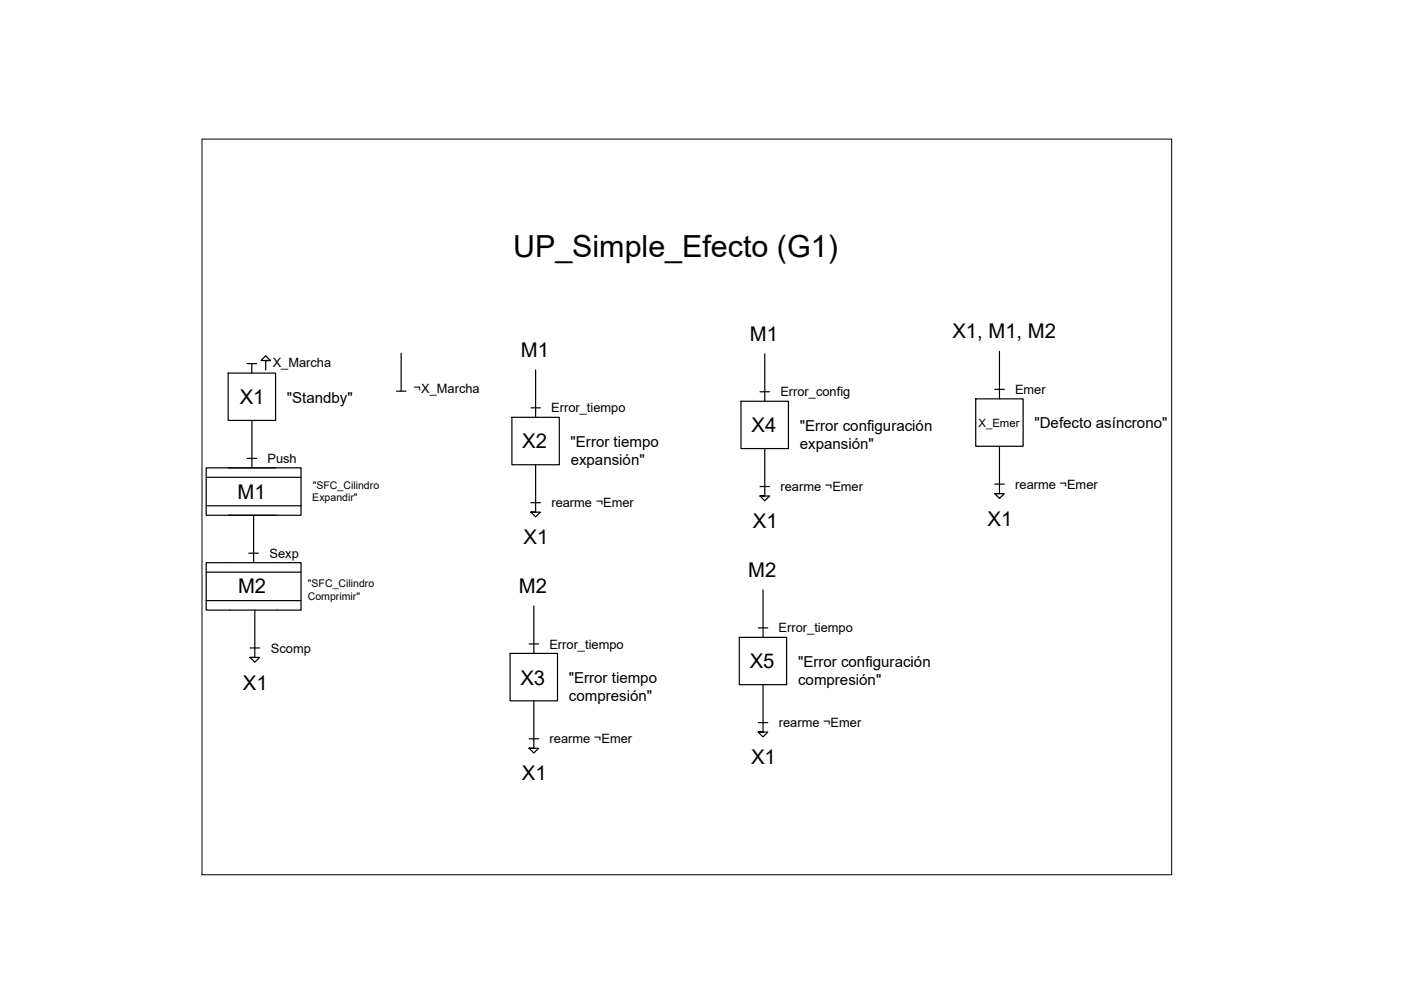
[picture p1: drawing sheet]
<svg xmlns="http://www.w3.org/2000/svg" width="297mm" height="210mm" viewBox="0 0 297 210" stroke-linecap="round" stroke-linejoin="round" font-family="sans-serif">
<!-- layer: 0 -->
<g fill="none" stroke="#000" stroke-width=".25">
<path d="M48.4 79.1h10v10h-10zM52.4 77.1h2M53.4 77.1v2M57.3 76.4l-1-1-1 1h2h-1v2.1M85.1 74.9v8M113.6 78.4v10.1M162.1 75v10.1M211.9 74.5v10.1M48.4 99.2h10M52.4 97.2h2M53.4 89.1v10.1M84.1 82.9h2"/>
<path d="M108.5 88.5h10.1v10h-10.1zM112.6 86.5h2M113.6 98.5v10.1h-1h2l-1 1-1-1M157.1 85.1h10.1v10h-10.1zM161.1 83.1h2.1M162.1 95.1v10.1h-1h2.1l-1.1 1-1-1M206.9 84.6h10v10h-10zM210.9 82.6h2M211.9 94.6v10.1h-1h2l-1 1-1-1M43.7 119.3h20.1v10.1h-20.1zM43.7 101.2h20.1M43.7 107.2h20.1"/>
<path d="M48.4 109.2h15.4v-10h-20.1v10h5M52.8 117.3h2M53.8 109.2v10.1M112.6 106.6h2M161.1 103.2h2.1M210.9 102.6h2M43.7 121.3h20.1M43.7 127.3h20.1M53 137.4h2M54 129.4v10h-1h2l-1 1-1-1M108.1 138.5h10.1v10.1h-10.1zM112.2 136.5h2"/>
<path d="M113.2 128.5v10M156.7 135.1h10.1v10.1h-10.1zM160.8 133.1h2M161.8 125.1v10M112.2 156.6h2M113.2 148.6v10.1h-1h2l-1 .9-1-.9M160.8 153.2h2M161.8 145.2v10h-1h2l-1 1-1-1"/>
</g>
<path d="M42.8 29.5h205.6v156h-205.6z" fill="none" stroke="#000" stroke-width=".21"/>
<text font-size="6.5" x="108.8" y="54.4">UP_Simple_Efecto (G1)</text>
<g font-size="4.3">
<text x="201.9" y="71.7">X1, M1, M2</text>
<text x="110.4" y="75.6">M1</text>
<text x="159" y="72.2">M1</text>
<text x="50.8" y="85.6">X1</text>
<text x="110.7" y="95.1">X2</text>
<text x="159.3" y="91.7">X4</text>
<text x="50.4" y="105.7">M1</text>
<text x="159.6" y="112">X1</text>
<text x="209.4" y="111.5">X1</text>
<text x="111" y="115.4">X1</text>
<text x="50.5" y="125.7">M2</text>
<text x="110" y="125.7">M2</text>
<text x="158.6" y="122.3">M2</text>
<text x="158.9" y="141.7">X5</text>
<text x="51.5" y="146.2">X1</text>
<text x="110.3" y="145.1">X3</text>
<text x="110.7" y="165.4">X1</text>
<text x="159.2" y="162">X1</text>
</g>
<g font-size="3.2">
<text x="60.8" y="85.4">&quot;Standby&quot;</text>
<text x="121" y="94.7">&quot;Error tiempo</text>
<text x="169.6" y="91.3">&quot;Error configuración</text>
<text x="169.6" y="95.2">expansión&quot;</text>
<text x="219.3" y="90.8">&quot;Defecto asíncrono&quot;</text>
<text x="121" y="98.5">expansión&quot;</text>
<text x="169.2" y="141.4">&quot;Error configuración</text>
<text x="120.6" y="144.8">&quot;Error tiempo</text>
<text x="120.6" y="148.6">compresión&quot;</text>
<text x="169.2" y="145.2">compresión&quot;</text>
</g>
<g font-size="2.7">
<text x="57.8" y="77.8">X_Marcha</text>
<text x="87.7" y="83.3">¬X_Marcha</text>
<text x="215.2" y="83.5">Emer</text>
<text x="116.9" y="87.4">Error_tiempo</text>
<text x="165.4" y="84.1">Error_config</text>
<text x="56.7" y="98.2">Push</text>
<text x="116.9" y="107.5">rearme ¬Emer</text>
<text x="165.5" y="104.1">rearme ¬Emer</text>
<text x="215.3" y="103.6">rearme ¬Emer</text>
<text x="57.2" y="118.3">Sexp</text>
<text x="116.5" y="137.5">Error_tiempo</text>
<text x="165.1" y="134.1">Error_tiempo</text>
<text x="57.4" y="138.4">Scomp</text>
<text x="165.1" y="154.2">rearme ¬Emer</text>
<text x="116.5" y="157.6">rearme ¬Emer</text>
</g>
<text font-size="2.4" x="207.5" y="90.6">X_Emer</text>
<g font-size="2.2">
<text x="66.2" y="106.3">Expandir&quot;</text>
<text x="66.3" y="103.6">&quot;SFC_Cilindro</text>
<text x="65.3" y="124.6">&quot;SFC_Cilindro</text>
<text x="65.3" y="127.3">Comprimir&quot;</text>
</g>
</svg>
